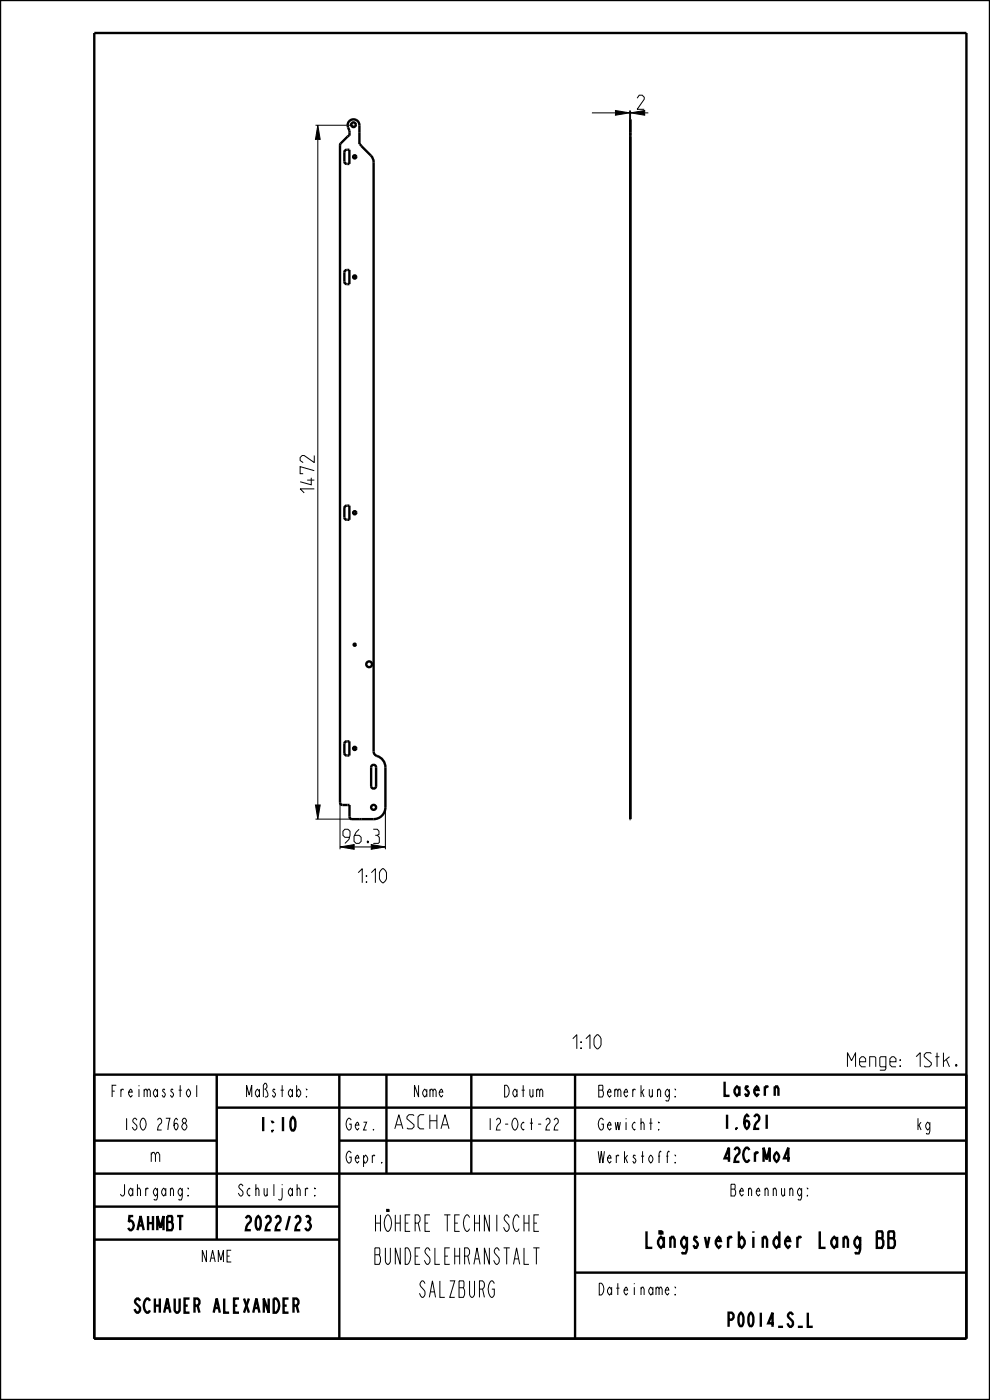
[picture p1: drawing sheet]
<svg xmlns="http://www.w3.org/2000/svg" width="210mm" height="297mm" viewBox="0 0 210 297" stroke-linecap="round" stroke-linejoin="round" font-family="sans-serif">
<path d="M67.4 26.6l.5 3h-1zM130.6 23.4l3 .5-3 .5zM133.8 23.9l3-.5v1zM66.9 170.8h1l-.5 3z" fill="#000"/>
<g fill="none" stroke="#000" stroke-width=".21">
<path d="M66.9 26.6h8.1M67.4 26.6l.5 3h-1zM67.4 29.6v141.2M125.6 23.9h5M130.6 23.4l3 .5-3 .5zM133.6 23.4v1.9M133.6 23.9h.2M133.8 23.9l3-.5v1zM133.8 23.4v1.9M66.9 170.8h1l-.5 3zM66.9 173.8h9.8M72.1 170.3v9.9"/>
<path d="M81.8 171.3v8.9"/>
</g>
<g fill="none" stroke="#000" stroke-width=".51">
<path d="M0 0h210v297h-210zM20 7h185v277h-185zM74.1 28.2v.6M76.2 28.2v2.4M76.7 31l2.2 2.3 .4 1.1v125a1.25 1.25 0 0 0 1.2 1.2 2.5 2.5 0 0 1 1.3 2.2v8.5a2.5 2.5 0 0 1-2.5 2.5h-2.6M133.8 28.2v.6M79 162.3a.53 .53 0 0 1 .8 .5v4a.53 .53 0 0 1-.5 .5 .53 .53 0 0 1-.6-.5v-4zM20 228h185v56M46 235h159M46 228v35M72 228v56M82 228v21"/>
<path d="M100 228v21M122 228v56M20 242h26M20 249h185M20 256h52M72 242h133M20 263h52M122 270h83"/>
<circle cx="78.3" cy="140.9" r=".61"/>
<circle cx="79.3" cy="171.3" r=".53"/>
</g>
<path d="M133.6 28.2v.6" fill="none" stroke="#000" stroke-width=".25"/>
<!-- layer: A_ACHSEN -->
<g fill="none" stroke="#000" stroke-width=".51">
<path d="M73.7 31.8h.4v3h-.4M74.1 28.2v-.5a1.4 1.4 0 0 1-.3-1.4 1.4 1.4 0 0 1 1.1-1 1.25 1.25 0 0 1 1.3 1.3v1.6M74.1 28.8l-.4 .2M76.2 30.6l.5 .4M133.6 25.3h.2v2.9M133.6 28.8h.2v.2h-.2M133.6 27.7h.2M133.6 27h.2M73.7 57.3h.4v3h-.4M73.7 107.3h.4v3h-.4M73.7 157.3h.4v3h-.4M73.7 170.8h.4"/>
<path d="M76.2 173.8h.5"/>
<circle cx="75" cy="26.5" r=".5"/>
<circle cx="75.2" cy="33.3" r=".33"/>
<circle cx="75.2" cy="58.8" r=".33"/>
<circle cx="75.2" cy="108.8" r=".33"/>
<circle cx="75.2" cy="136.8" r=".22"/>
<circle cx="75.2" cy="158.8" r=".33"/>
</g>
<path d="M133.6 25.3v2.9M133.6 28.8v.2" fill="none" stroke="#000" stroke-width=".25"/>
<!-- layer: A_RUNDUNGEN -->
<path d="M73.7 31.8a.54 .54 0 0 0-.7 .5v2a.54 .54 0 0 0 .7 .5M73.7 29l-1.4 1.4-.2 .4v139.5l.3 .4 1.3 .1M133.8 29v144.8h-.2M73.7 57.3a.54 .54 0 0 0-.7 .5v2a.54 .54 0 0 0 .7 .5M73.7 107.3a.54 .54 0 0 0-.7 .5v2a.54 .54 0 0 0 .7 .5M73.7 157.3a.54 .54 0 0 0-.7 .5v2a.54 .54 0 0 0 .7 .5M74.1 170.8l.1 2.7 .4 .3h1.6M133.6 170.8h.2" fill="none" stroke="#000" stroke-width=".51"/>
<path d="M133.6 29v144.8" fill="none" stroke="#000" stroke-width=".25"/>
<g font-size="4.6">
<text x="77.1" y="261.2">HÖHERE TECHNISCHE</text>
<text x="77.1" y="268.2">BUNDESLEHRANSTALT</text>
<text x="133.4" y="264.7">Längsverbinder Lang BB</text>
<text x="87.6" y="275.2">SALZBURG</text>
</g>
<g font-size="3.9">
<text x="135.2" y="23.2">2</text>
<text x="66.7" y="104.6" transform="rotate(-90 66.7 104.6)">1472</text>
<text x="72.7" y="178.9">96.3</text>
<text x="73.5" y="187.3">1:10</text>
<text x="119" y="222.5">1:10</text>
<text x="179.2" y="226.3">Menge: 1Stk.</text>
<text x="153.2" y="232.5">Lasern</text>
<text x="54.3" y="240">1:10</text>
<text x="83.2" y="239.5">ASCHA</text>
<text x="153.2" y="239.5">1.621</text>
<text x="31.6" y="246.5">m</text>
<text x="153.2" y="246.5">42CrMo4</text>
<text x="26" y="261">5AHMBT</text>
<text x="50.8" y="261">2022/23</text>
<text x="26.1" y="278.5">SCHAUER ALEXANDER</text>
<text x="152.9" y="281.5">P0014_S_L</text>
</g>
<g font-size="3.3">
<text x="22.3" y="232.7">Freimasstol</text>
<text x="51.2" y="232.7">Maßstab:</text>
<text x="87.1" y="232.7">Name</text>
<text x="106.1" y="232.7">Datum</text>
<text x="127.1" y="232.7">Bemerkung:</text>
<text x="25.2" y="239.7">ISO 2768</text>
<text x="73.2" y="239.7">Gez.</text>
<text x="102.2" y="239.7">12-Oct-22</text>
<text x="127.1" y="239.7">Gewicht:</text>
<text x="194.2" y="239.7">kg</text>
<text x="73.2" y="246.7">Gepr.</text>
<text x="127.1" y="246.7">Werkstoff:</text>
<text x="24.2" y="253.7">Jahrgang:</text>
<text x="49.2" y="253.7">Schuljahr:</text>
<text x="153.7" y="253.7">Benennung:</text>
<text x="42.1" y="267.7">NAME</text>
<text x="127.1" y="274.7">Dateiname:</text>
</g>
</svg>
